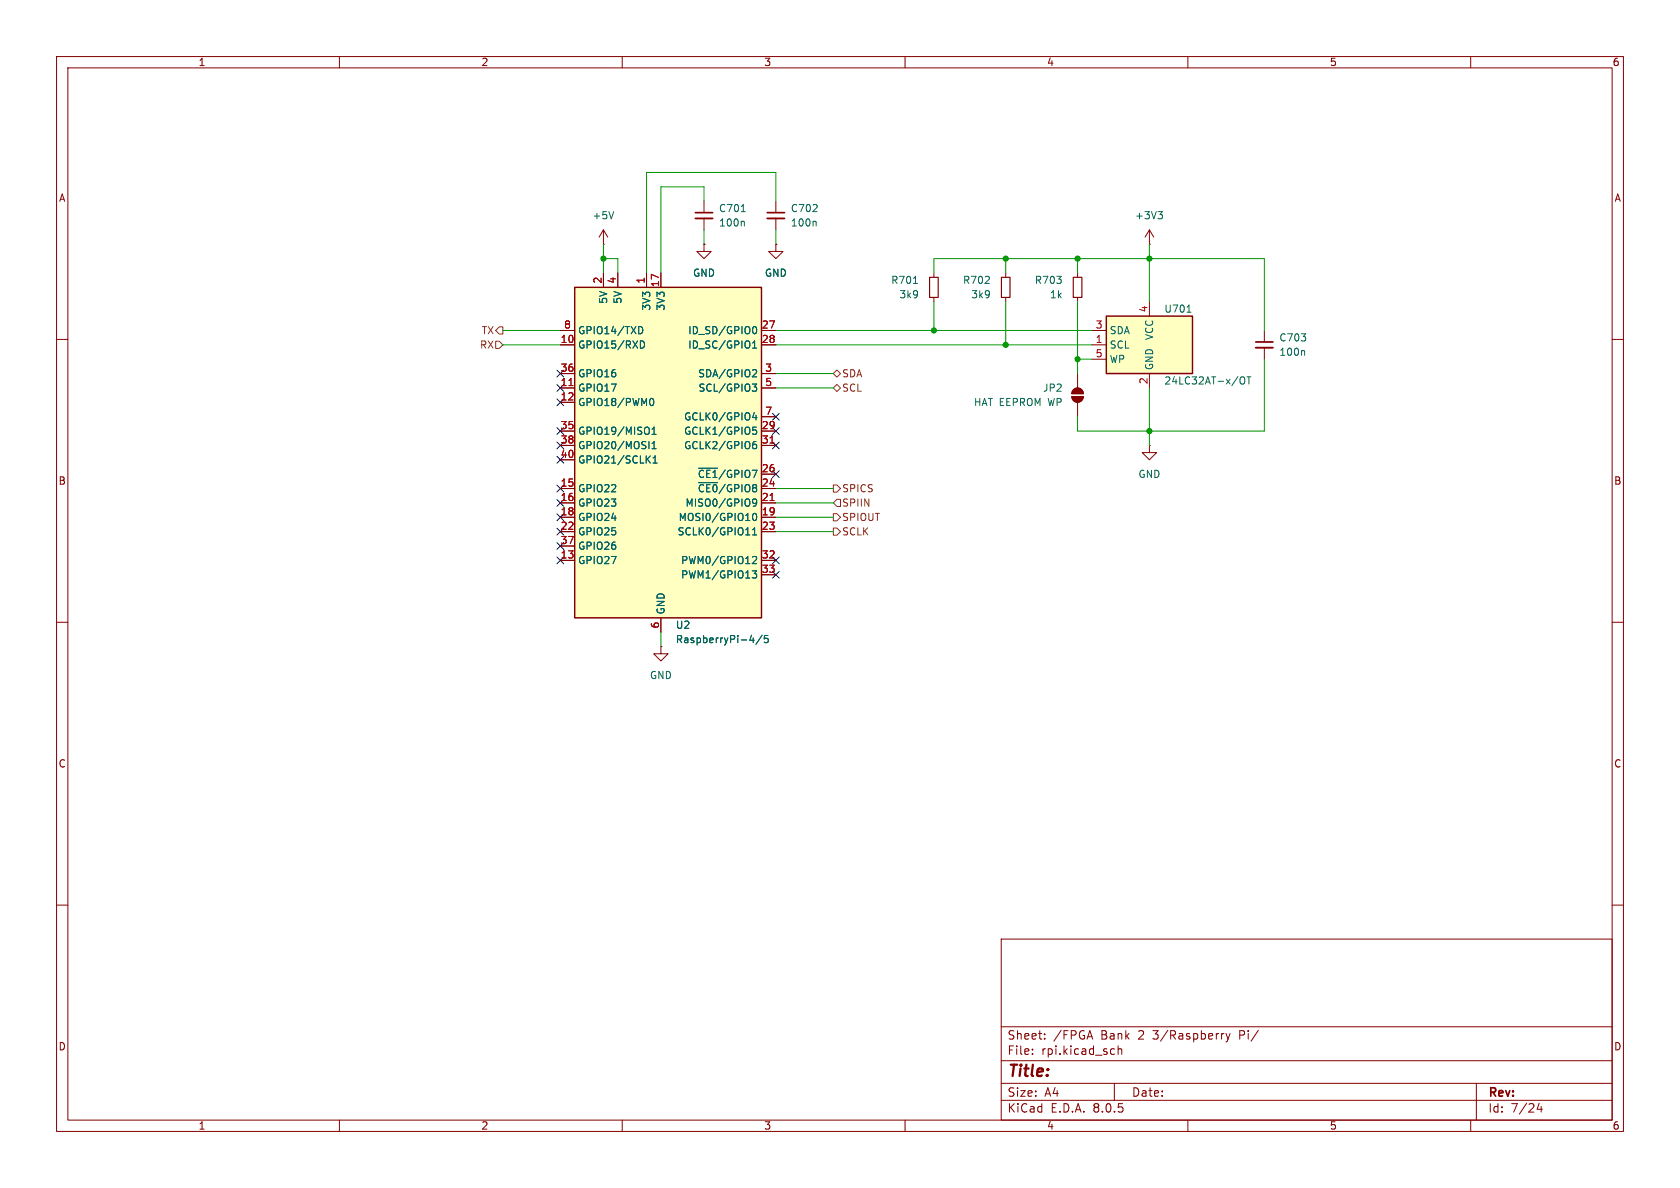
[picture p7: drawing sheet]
(kicad_sch
 (version 20231120)
 (generator "eeschema")
 (generator_version "8.0")
 (paper "A4")
 (lib_symbols
  (symbol "Device:C_Small"
   (pin_numbers hide)
   (pin_names
    (offset 0.254) hide) (exclude_from_sim no) (in_bom yes) (on_board yes)
   (property "Reference" "C" (at 0.254 1.778 0) (effects (font (size 1.27 1.27)) (justify left)))
   (property "Value" "C_Small" (at 0.254 -2.032 0) (effects (font (size 1.27 1.27)) (justify left)))
   (property "Footprint" "" (at 0 0 0) (effects (font (size 1.27 1.27)) (hide yes)))
   (property "Datasheet" "~" (at 0 0 0) (effects (font (size 1.27 1.27)) (hide yes)))
   (property "Description" "Unpolarized capacitor, small symbol" (at 0 0 0) (effects (font (size 1.27 1.27)) (hide yes)))
   (symbol "C_Small_0_1"
    (polyline (pts (xy -1.524 -0.508) (xy 1.524 -0.508)) (stroke (width 0.3302) (type default)) (fill (type none)))
    (polyline (pts (xy -1.524 0.508) (xy 1.524 0.508)) (stroke (width 0.3048) (type default)) (fill (type none))))
   (symbol "C_Small_1_1"
    (pin passive line (at 0 2.54 270) (length 2.032) (name "~" (effects (font (size 1.27 1.27)))) (number "1" (effects (font (size 1.27 1.27)))))
    (pin passive line (at 0 -2.54 90) (length 2.032) (name "~" (effects (font (size 1.27 1.27)))) (number "2" (effects (font (size 1.27 1.27)))))))
  (symbol "Device:R_Small"
   (pin_numbers hide)
   (pin_names
    (offset 0.254) hide) (exclude_from_sim no) (in_bom yes) (on_board yes)
   (property "Reference" "R" (at 0.762 0.508 0) (effects (font (size 1.27 1.27)) (justify left)))
   (property "Value" "R_Small" (at 0.762 -1.016 0) (effects (font (size 1.27 1.27)) (justify left)))
   (property "Footprint" "" (at 0 0 0) (effects (font (size 1.27 1.27)) (hide yes)))
   (property "Datasheet" "~" (at 0 0 0) (effects (font (size 1.27 1.27)) (hide yes)))
   (property "Description" "Resistor, small symbol" (at 0 0 0) (effects (font (size 1.27 1.27)) (hide yes)))
   (symbol "R_Small_0_1"
    (rectangle (start -0.762 1.778) (end 0.762 -1.778) (stroke (width 0.2032) (type default)) (fill (type none))))
   (symbol "R_Small_1_1"
    (pin passive line (at 0 2.54 270) (length 0.762) (name "~" (effects (font (size 1.27 1.27)))) (number "1" (effects (font (size 1.27 1.27)))))
    (pin passive line (at 0 -2.54 90) (length 0.762) (name "~" (effects (font (size 1.27 1.27)))) (number "2" (effects (font (size 1.27 1.27)))))))
  (symbol "Jumper:SolderJumper_2_Open"
   (pin_numbers hide)
   (pin_names
    (offset 0) hide) (exclude_from_sim yes) (in_bom no) (on_board yes)
   (property "Reference" "JP" (at 0 2.032 0) (effects (font (size 1.27 1.27))))
   (property "Value" "SolderJumper_2_Open" (at 0 -2.54 0) (effects (font (size 1.27 1.27))))
   (property "Footprint" "" (at 0 0 0) (effects (font (size 1.27 1.27)) (hide yes)))
   (property "Datasheet" "~" (at 0 0 0) (effects (font (size 1.27 1.27)) (hide yes)))
   (property "Description" "Solder Jumper, 2-pole, open" (at 0 0 0) (effects (font (size 1.27 1.27)) (hide yes)))
   (symbol "SolderJumper_2_Open_0_1"
    (arc (start -0.254 1.016) (mid -1.2656 0) (end -0.254 -1.016) (stroke (width 0) (type default)) (fill (type none)))
    (arc (start -0.254 1.016) (mid -1.2656 0) (end -0.254 -1.016) (stroke (width 0) (type default)) (fill (type outline)))
    (polyline (pts (xy -0.254 1.016) (xy -0.254 -1.016)) (stroke (width 0) (type default)) (fill (type none)))
    (polyline (pts (xy 0.254 1.016) (xy 0.254 -1.016)) (stroke (width 0) (type default)) (fill (type none)))
    (arc (start 0.254 -1.016) (mid 1.2656 0) (end 0.254 1.016) (stroke (width 0) (type default)) (fill (type none)))
    (arc (start 0.254 -1.016) (mid 1.2656 0) (end 0.254 1.016) (stroke (width 0) (type default)) (fill (type outline))))
   (symbol "SolderJumper_2_Open_1_1"
    (pin passive line (at -3.81 0 0) (length 2.54) (name "A" (effects (font (size 1.27 1.27)))) (number "1" (effects (font (size 1.27 1.27)))))
    (pin passive line (at 3.81 0 180) (length 2.54) (name "B" (effects (font (size 1.27 1.27)))) (number "2" (effects (font (size 1.27 1.27)))))))
  (symbol "power:+3V3"
   (power)
   (pin_numbers hide)
   (pin_names
    (offset 0) hide) (exclude_from_sim no) (in_bom yes) (on_board yes)
   (property "Reference" "#PWR" (at 0 -3.81 0) (effects (font (size 1.27 1.27)) (hide yes)))
   (property "Value" "+3V3" (at 0 3.556 0) (effects (font (size 1.27 1.27))))
   (property "Footprint" "" (at 0 0 0) (effects (font (size 1.27 1.27)) (hide yes)))
   (property "Datasheet" "" (at 0 0 0) (effects (font (size 1.27 1.27)) (hide yes)))
   (property "Description" "Power symbol creates a global label with name \"+3V3\"" (at 0 0 0) (effects (font (size 1.27 1.27)) (hide yes)))
   (symbol "+3V3_0_1"
    (polyline (pts (xy -0.762 1.27) (xy 0 2.54)) (stroke (width 0) (type default)) (fill (type none)))
    (polyline (pts (xy 0 0) (xy 0 2.54)) (stroke (width 0) (type default)) (fill (type none)))
    (polyline (pts (xy 0 2.54) (xy 0.762 1.27)) (stroke (width 0) (type default)) (fill (type none))))
   (symbol "+3V3_1_1"
    (pin power_in line (at 0 0 90) (length 0) (name "~" (effects (font (size 1.27 1.27)))) (number "1" (effects (font (size 1.27 1.27)))))))
  (symbol "power:+5V"
   (power)
   (pin_numbers hide)
   (pin_names
    (offset 0) hide) (exclude_from_sim no) (in_bom yes) (on_board yes)
   (property "Reference" "#PWR" (at 0 -3.81 0) (effects (font (size 1.27 1.27)) (hide yes)))
   (property "Value" "+5V" (at 0 3.556 0) (effects (font (size 1.27 1.27))))
   (property "Footprint" "" (at 0 0 0) (effects (font (size 1.27 1.27)) (hide yes)))
   (property "Datasheet" "" (at 0 0 0) (effects (font (size 1.27 1.27)) (hide yes)))
   (property "Description" "Power symbol creates a global label with name \"+5V\"" (at 0 0 0) (effects (font (size 1.27 1.27)) (hide yes)))
   (symbol "+5V_0_1"
    (polyline (pts (xy -0.762 1.27) (xy 0 2.54)) (stroke (width 0) (type default)) (fill (type none)))
    (polyline (pts (xy 0 0) (xy 0 2.54)) (stroke (width 0) (type default)) (fill (type none)))
    (polyline (pts (xy 0 2.54) (xy 0.762 1.27)) (stroke (width 0) (type default)) (fill (type none))))
   (symbol "+5V_1_1"
    (pin power_in line (at 0 0 90) (length 0) (name "~" (effects (font (size 1.27 1.27)))) (number "1" (effects (font (size 1.27 1.27)))))))
  (symbol "power:GND"
   (power)
   (pin_numbers hide)
   (pin_names
    (offset 0) hide) (exclude_from_sim no) (in_bom yes) (on_board yes)
   (property "Reference" "#PWR" (at 0 -6.35 0) (effects (font (size 1.27 1.27)) (hide yes)))
   (property "Value" "GND" (at 0 -3.81 0) (effects (font (size 1.27 1.27))))
   (property "Footprint" "" (at 0 0 0) (effects (font (size 1.27 1.27)) (hide yes)))
   (property "Datasheet" "" (at 0 0 0) (effects (font (size 1.27 1.27)) (hide yes)))
   (property "Description" "Power symbol creates a global label with name \"GND\" , ground" (at 0 0 0) (effects (font (size 1.27 1.27)) (hide yes)))
   (symbol "GND_0_1"
    (polyline (pts (xy 0 0) (xy 0 -1.27) (xy 1.27 -1.27) (xy 0 -2.54) (xy -1.27 -1.27) (xy 0 -1.27)) (stroke (width 0) (type default)) (fill (type none))))
   (symbol "GND_1_1"
    (pin power_in line (at 0 0 270) (length 0) (name "~" (effects (font (size 1.27 1.27)))) (number "1" (effects (font (size 1.27 1.27)))))))
  (symbol "stmbl-fpga-master:24LC32AT-x/OT" (exclude_from_sim no) (in_bom yes) (on_board yes)
   (property "Reference" "U" (at -6.35 6.35 0) (effects (font (size 1.27 1.27))))
   (property "Value" "24LC32AT-x/OT" (at 1.27 6.35 0) (effects (font (size 1.27 1.27)) (justify left)))
   (property "Footprint" "Package_TO_SOT_SMD:SOT-23-5" (at 0 0 0) (effects (font (size 1.27 1.27)) (hide yes)))
   (property "Datasheet" "http://ww1.microchip.com/downloads/en/DeviceDoc/21703d.pdf" (at 0 0 0) (effects (font (size 1.27 1.27)) (hide yes)))
   (property "Description" "I2C Serial EEPROM, 32Kb, SOT-23-5" (at 0 0 0) (effects (font (size 1.27 1.27)) (hide yes)))
   (symbol "24LC32AT-x/OT_1_1"
    (rectangle (start -7.62 5.08) (end 7.62 -5.08) (stroke (width 0.254) (type default)) (fill (type background)))
    (pin input line (at 10.16 0 180) (length 2.54) (name "SCL" (effects (font (size 1.27 1.27)))) (number "1" (effects (font (size 1.27 1.27)))))
    (pin power_in line (at 0 -7.62 90) (length 2.54) (name "GND" (effects (font (size 1.27 1.27)))) (number "2" (effects (font (size 1.27 1.27)))))
    (pin bidirectional line (at 10.16 2.54 180) (length 2.54) (name "SDA" (effects (font (size 1.27 1.27)))) (number "3" (effects (font (size 1.27 1.27)))))
    (pin power_in line (at 0 7.62 270) (length 2.54) (name "VCC" (effects (font (size 1.27 1.27)))) (number "4" (effects (font (size 1.27 1.27)))))
    (pin input line (at 10.16 -2.54 180) (length 2.54) (name "WP" (effects (font (size 1.27 1.27)))) (number "5" (effects (font (size 1.27 1.27)))))))
  (symbol "stmbl-fpga-master:RaspberryPi-5" (exclude_from_sim no) (in_bom yes) (on_board yes)
   (property "Reference" "U" (at -15.24 31.75 0) (effects (font (size 1.27 1.27)) (justify left)))
   (property "Value" "RaspberryPi-5" (at 2.54 -29.21 0) (effects (font (size 1.27 1.27)) (justify left)))
   (property "Footprint" "stmbl-fpga-master:Raspberry_Pi_5_Socketed_THT_FaceDown_MountingHoles" (at 0 -40.64 0) (effects (font (size 1.27 1.27)) (hide yes)))
   (property "Datasheet" "" (at 2.54 0 0) (effects (font (size 1.27 1.27)) (hide yes)))
   (property "Description" "" (at 0 0 0) (effects (font (size 1.27 1.27)) (hide yes)))
   (symbol "RaspberryPi-5_0_1"
    (rectangle (start -15.24 30.48) (end 17.78 -27.94) (stroke (width 0.254) (type solid)) (fill (type background))))
   (symbol "RaspberryPi-5_1_1"
    (pin power_in line (at -2.54 33.02 270) (length 2.54) (name "3V3" (effects (font (size 1.27 1.27)))) (number "1" (effects (font (size 1.27 1.27)))))
    (pin bidirectional line (at -17.78 20.32 0) (length 2.54) (name "GPIO15/RXD" (effects (font (size 1.27 1.27)))) (number "10" (effects (font (size 1.27 1.27)))))
    (pin bidirectional line (at -17.78 12.7 0) (length 2.54) (name "GPIO17" (effects (font (size 1.27 1.27)))) (number "11" (effects (font (size 1.27 1.27)))))
    (pin bidirectional line (at -17.78 10.16 0) (length 2.54) (name "GPIO18/PWM0" (effects (font (size 1.27 1.27)))) (number "12" (effects (font (size 1.27 1.27)))))
    (pin bidirectional line (at -17.78 -17.78 0) (length 2.54) (name "GPIO27" (effects (font (size 1.27 1.27)))) (number "13" (effects (font (size 1.27 1.27)))))
    (pin passive line (at 0 -30.48 90) (length 2.54) hide (name "GND" (effects (font (size 1.27 1.27)))) (number "14" (effects (font (size 1.27 1.27)))))
    (pin bidirectional line (at -17.78 -5.08 0) (length 2.54) (name "GPIO22" (effects (font (size 1.27 1.27)))) (number "15" (effects (font (size 1.27 1.27)))))
    (pin bidirectional line (at -17.78 -7.62 0) (length 2.54) (name "GPIO23" (effects (font (size 1.27 1.27)))) (number "16" (effects (font (size 1.27 1.27)))))
    (pin power_in line (at 0 33.02 270) (length 2.54) (name "3V3" (effects (font (size 1.27 1.27)))) (number "17" (effects (font (size 1.27 1.27)))))
    (pin bidirectional line (at -17.78 -10.16 0) (length 2.54) (name "GPIO24" (effects (font (size 1.27 1.27)))) (number "18" (effects (font (size 1.27 1.27)))))
    (pin bidirectional line (at 20.32 -10.16 180) (length 2.54) (name "MOSI0/GPIO10" (effects (font (size 1.27 1.27)))) (number "19" (effects (font (size 1.27 1.27)))))
    (pin power_in line (at -10.16 33.02 270) (length 2.54) (name "5V" (effects (font (size 1.27 1.27)))) (number "2" (effects (font (size 1.27 1.27)))))
    (pin passive line (at 0 -30.48 90) (length 2.54) hide (name "GND" (effects (font (size 1.27 1.27)))) (number "20" (effects (font (size 1.27 1.27)))))
    (pin bidirectional line (at 20.32 -7.62 180) (length 2.54) (name "MISO0/GPIO9" (effects (font (size 1.27 1.27)))) (number "21" (effects (font (size 1.27 1.27)))))
    (pin bidirectional line (at -17.78 -12.7 0) (length 2.54) (name "GPIO25" (effects (font (size 1.27 1.27)))) (number "22" (effects (font (size 1.27 1.27)))))
    (pin bidirectional line (at 20.32 -12.7 180) (length 2.54) (name "SCLK0/GPIO11" (effects (font (size 1.27 1.27)))) (number "23" (effects (font (size 1.27 1.27)))))
    (pin bidirectional line (at 20.32 -5.08 180) (length 2.54) (name "~{CE0}/GPIO8" (effects (font (size 1.27 1.27)))) (number "24" (effects (font (size 1.27 1.27)))))
    (pin passive line (at 0 -30.48 90) (length 2.54) hide (name "GND" (effects (font (size 1.27 1.27)))) (number "25" (effects (font (size 1.27 1.27)))))
    (pin bidirectional line (at 20.32 -2.54 180) (length 2.54) (name "~{CE1}/GPIO7" (effects (font (size 1.27 1.27)))) (number "26" (effects (font (size 1.27 1.27)))))
    (pin bidirectional line (at 20.32 22.86 180) (length 2.54) (name "ID_SD/GPIO0" (effects (font (size 1.27 1.27)))) (number "27" (effects (font (size 1.27 1.27)))))
    (pin bidirectional line (at 20.32 20.32 180) (length 2.54) (name "ID_SC/GPIO1" (effects (font (size 1.27 1.27)))) (number "28" (effects (font (size 1.27 1.27)))))
    (pin bidirectional line (at 20.32 5.08 180) (length 2.54) (name "GCLK1/GPIO5" (effects (font (size 1.27 1.27)))) (number "29" (effects (font (size 1.27 1.27)))))
    (pin bidirectional line (at 20.32 15.24 180) (length 2.54) (name "SDA/GPIO2" (effects (font (size 1.27 1.27)))) (number "3" (effects (font (size 1.27 1.27)))))
    (pin passive line (at 0 -30.48 90) (length 2.54) hide (name "GND" (effects (font (size 1.27 1.27)))) (number "30" (effects (font (size 1.27 1.27)))))
    (pin bidirectional line (at 20.32 2.54 180) (length 2.54) (name "GCLK2/GPIO6" (effects (font (size 1.27 1.27)))) (number "31" (effects (font (size 1.27 1.27)))))
    (pin bidirectional line (at 20.32 -17.78 180) (length 2.54) (name "PWM0/GPIO12" (effects (font (size 1.27 1.27)))) (number "32" (effects (font (size 1.27 1.27)))))
    (pin bidirectional line (at 20.32 -20.32 180) (length 2.54) (name "PWM1/GPIO13" (effects (font (size 1.27 1.27)))) (number "33" (effects (font (size 1.27 1.27)))))
    (pin passive line (at 0 -30.48 90) (length 2.54) hide (name "GND" (effects (font (size 1.27 1.27)))) (number "34" (effects (font (size 1.27 1.27)))))
    (pin bidirectional line (at -17.78 5.08 0) (length 2.54) (name "GPIO19/MISO1" (effects (font (size 1.27 1.27)))) (number "35" (effects (font (size 1.27 1.27)))))
    (pin bidirectional line (at -17.78 15.24 0) (length 2.54) (name "GPIO16" (effects (font (size 1.27 1.27)))) (number "36" (effects (font (size 1.27 1.27)))))
    (pin bidirectional line (at -17.78 -15.24 0) (length 2.54) (name "GPIO26" (effects (font (size 1.27 1.27)))) (number "37" (effects (font (size 1.27 1.27)))))
    (pin bidirectional line (at -17.78 2.54 0) (length 2.54) (name "GPIO20/MOSI1" (effects (font (size 1.27 1.27)))) (number "38" (effects (font (size 1.27 1.27)))))
    (pin passive line (at 0 -30.48 90) (length 2.54) hide (name "GND" (effects (font (size 1.27 1.27)))) (number "39" (effects (font (size 1.27 1.27)))))
    (pin power_in line (at -7.62 33.02 270) (length 2.54) (name "5V" (effects (font (size 1.27 1.27)))) (number "4" (effects (font (size 1.27 1.27)))))
    (pin bidirectional line (at -17.78 0 0) (length 2.54) (name "GPIO21/SCLK1" (effects (font (size 1.27 1.27)))) (number "40" (effects (font (size 1.27 1.27)))))
    (pin bidirectional line (at 20.32 12.7 180) (length 2.54) (name "SCL/GPIO3" (effects (font (size 1.27 1.27)))) (number "5" (effects (font (size 1.27 1.27)))))
    (pin power_in line (at 0 -30.48 90) (length 2.54) (name "GND" (effects (font (size 1.27 1.27)))) (number "6" (effects (font (size 1.27 1.27)))))
    (pin bidirectional line (at 20.32 7.62 180) (length 2.54) (name "GCLK0/GPIO4" (effects (font (size 1.27 1.27)))) (number "7" (effects (font (size 1.27 1.27)))))
    (pin bidirectional line (at -17.78 22.86 0) (length 2.54) (name "GPIO14/TXD" (effects (font (size 1.27 1.27)))) (number "8" (effects (font (size 1.27 1.27)))))
    (pin passive line (at 0 -30.48 90) (length 2.54) hide (name "GND" (effects (font (size 1.27 1.27)))) (number "9" (effects (font (size 1.27 1.27))))))))
 (junction
  (at 165.1 58.42)
  (diameter 0)
  (color 0 0 0 0))
 (junction
  (at 190.5 63.5)
  (diameter 0)
  (color 0 0 0 0))
 (junction
  (at 177.8 45.72)
  (diameter 0)
  (color 0 0 0 0))
 (junction
  (at 190.5 45.72)
  (diameter 0)
  (color 0 0 0 0))
 (junction
  (at 106.68 45.72)
  (diameter 0)
  (color 0 0 0 0))
 (junction
  (at 177.8 60.96)
  (diameter 0)
  (color 0 0 0 0))
 (junction
  (at 203.2 76.2)
  (diameter 0)
  (color 0 0 0 0))
 (junction
  (at 203.2 45.72)
  (diameter 0)
  (color 0 0 0 0))
 (no_connect
  (at 99.06 71.12))
 (no_connect
  (at 99.06 81.28))
 (no_connect
  (at 99.06 66.04))
 (no_connect
  (at 99.06 99.06))
 (no_connect
  (at 137.16 101.6))
 (no_connect
  (at 137.16 99.06))
 (no_connect
  (at 99.06 68.58))
 (no_connect
  (at 99.06 76.2))
 (no_connect
  (at 99.06 91.44))
 (no_connect
  (at 99.06 86.36))
 (no_connect
  (at 99.06 93.98))
 (no_connect
  (at 99.06 78.74))
 (no_connect
  (at 137.16 78.74))
 (no_connect
  (at 99.06 96.52))
 (no_connect
  (at 137.16 83.82))
 (no_connect
  (at 137.16 76.2))
 (no_connect
  (at 99.06 88.9))
 (no_connect
  (at 137.16 73.66))
 (wire
  (pts (xy 203.2 76.2) (xy 203.2 78.74))
  (stroke (width 0) (type default)))
 (wire
  (pts (xy 137.16 58.42) (xy 165.1 58.42))
  (stroke (width 0) (type default)))
 (wire
  (pts (xy 88.9 60.96) (xy 99.06 60.96))
  (stroke (width 0) (type default)))
 (wire
  (pts (xy 177.8 48.26) (xy 177.8 45.72))
  (stroke (width 0) (type default)))
 (wire
  (pts (xy 106.68 43.18) (xy 106.68 45.72))
  (stroke (width 0) (type default)))
 (wire
  (pts (xy 223.52 63.5) (xy 223.52 76.2))
  (stroke (width 0) (type default)))
 (wire
  (pts (xy 116.84 111.76) (xy 116.84 114.3))
  (stroke (width 0) (type default)))
 (wire
  (pts (xy 137.16 66.04) (xy 147.32 66.04))
  (stroke (width 0) (type default)))
 (wire
  (pts (xy 203.2 45.72) (xy 203.2 53.34))
  (stroke (width 0) (type default)))
 (wire
  (pts (xy 109.22 48.26) (xy 109.22 45.72))
  (stroke (width 0) (type default)))
 (wire
  (pts (xy 177.8 45.72) (xy 190.5 45.72))
  (stroke (width 0) (type default)))
 (wire
  (pts (xy 88.9 58.42) (xy 99.06 58.42))
  (stroke (width 0) (type default)))
 (wire
  (pts (xy 137.16 93.98) (xy 147.32 93.98))
  (stroke (width 0) (type default)))
 (wire
  (pts (xy 203.2 68.58) (xy 203.2 76.2))
  (stroke (width 0) (type default)))
 (wire
  (pts (xy 177.8 53.34) (xy 177.8 60.96))
  (stroke (width 0) (type default)))
 (wire
  (pts (xy 165.1 58.42) (xy 193.04 58.42))
  (stroke (width 0) (type default)))
 (wire
  (pts (xy 190.5 63.5) (xy 190.5 66.04))
  (stroke (width 0) (type default)))
 (wire
  (pts (xy 165.1 45.72) (xy 177.8 45.72))
  (stroke (width 0) (type default)))
 (wire
  (pts (xy 114.3 30.48) (xy 137.16 30.48))
  (stroke (width 0) (type default)))
 (wire
  (pts (xy 137.16 88.9) (xy 147.32 88.9))
  (stroke (width 0) (type default)))
 (wire
  (pts (xy 203.2 76.2) (xy 223.52 76.2))
  (stroke (width 0) (type default)))
 (wire
  (pts (xy 165.1 53.34) (xy 165.1 58.42))
  (stroke (width 0) (type default)))
 (wire
  (pts (xy 116.84 48.26) (xy 116.84 33.02))
  (stroke (width 0) (type default)))
 (wire
  (pts (xy 190.5 48.26) (xy 190.5 45.72))
  (stroke (width 0) (type default)))
 (wire
  (pts (xy 223.52 45.72) (xy 203.2 45.72))
  (stroke (width 0) (type default)))
 (wire
  (pts (xy 106.68 45.72) (xy 106.68 48.26))
  (stroke (width 0) (type default)))
 (wire
  (pts (xy 177.8 60.96) (xy 193.04 60.96))
  (stroke (width 0) (type default)))
 (wire
  (pts (xy 109.22 45.72) (xy 106.68 45.72))
  (stroke (width 0) (type default)))
 (wire
  (pts (xy 190.5 76.2) (xy 203.2 76.2))
  (stroke (width 0) (type default)))
 (wire
  (pts (xy 203.2 43.18) (xy 203.2 45.72))
  (stroke (width 0) (type default)))
 (wire
  (pts (xy 190.5 63.5) (xy 193.04 63.5))
  (stroke (width 0) (type default)))
 (wire
  (pts (xy 223.52 58.42) (xy 223.52 45.72))
  (stroke (width 0) (type default)))
 (wire
  (pts (xy 165.1 48.26) (xy 165.1 45.72))
  (stroke (width 0) (type default)))
 (wire
  (pts (xy 114.3 48.26) (xy 114.3 30.48))
  (stroke (width 0) (type default)))
 (wire
  (pts (xy 124.46 40.64) (xy 124.46 43.18))
  (stroke (width 0) (type default)))
 (wire
  (pts (xy 137.16 91.44) (xy 147.32 91.44))
  (stroke (width 0) (type default)))
 (wire
  (pts (xy 190.5 53.34) (xy 190.5 63.5))
  (stroke (width 0) (type default)))
 (wire
  (pts (xy 137.16 86.36) (xy 147.32 86.36))
  (stroke (width 0) (type default)))
 (wire
  (pts (xy 137.16 40.64) (xy 137.16 43.18))
  (stroke (width 0) (type default)))
 (wire
  (pts (xy 137.16 60.96) (xy 177.8 60.96))
  (stroke (width 0) (type default)))
 (wire
  (pts (xy 137.16 30.48) (xy 137.16 35.56))
  (stroke (width 0) (type default)))
 (wire
  (pts (xy 190.5 45.72) (xy 203.2 45.72))
  (stroke (width 0) (type default)))
 (wire
  (pts (xy 137.16 68.58) (xy 147.32 68.58))
  (stroke (width 0) (type default)))
 (wire
  (pts (xy 116.84 33.02) (xy 124.46 33.02))
  (stroke (width 0) (type default)))
 (wire
  (pts (xy 190.5 73.66) (xy 190.5 76.2))
  (stroke (width 0) (type default)))
 (wire
  (pts (xy 124.46 33.02) (xy 124.46 35.56))
  (stroke (width 0) (type default)))
 (hierarchical_label "SDA"
  (shape bidirectional)
  (at 147.32 66.04 0)
  (fields_autoplaced yes)
  (effects (font (size 1.27 1.27)) (justify left)))
 (hierarchical_label "SCL"
  (shape bidirectional)
  (at 147.32 68.58 0)
  (fields_autoplaced yes)
  (effects (font (size 1.27 1.27)) (justify left)))
 (hierarchical_label "SPIOUT"
  (shape output)
  (at 147.32 91.44 0)
  (fields_autoplaced yes)
  (effects (font (size 1.27 1.27)) (justify left)))
 (hierarchical_label "SPICS"
  (shape output)
  (at 147.32 86.36 0)
  (fields_autoplaced yes)
  (effects (font (size 1.27 1.27)) (justify left)))
 (hierarchical_label "RX"
  (shape input)
  (at 88.9 60.96 180)
  (fields_autoplaced yes)
  (effects (font (size 1.27 1.27)) (justify right)))
 (hierarchical_label "TX"
  (shape output)
  (at 88.9 58.42 180)
  (fields_autoplaced yes)
  (effects (font (size 1.27 1.27)) (justify right)))
 (hierarchical_label "SPIIN"
  (shape input)
  (at 147.32 88.9 0)
  (fields_autoplaced yes)
  (effects (font (size 1.27 1.27)) (justify left)))
 (hierarchical_label "SCLK"
  (shape output)
  (at 147.32 93.98 0)
  (fields_autoplaced yes)
  (effects (font (size 1.27 1.27)) (justify left)))
 (symbol
  (lib_id "Device:R_Small")
  (at 177.8 50.8 0)
  (unit 1)
  (exclude_from_sim no)
  (in_bom yes)
  (on_board yes)
  (dnp no)
  (property "Reference" "R702" (at 175.26 49.5299 0) (effects (font (size 1.27 1.27)) (justify right)))
  (property "Value" "3k9" (at 175.26 52.0699 0) (effects (font (size 1.27 1.27)) (justify right)))
  (property "Footprint" "Resistor_SMD:R_0603_1608Metric" (at 177.8 50.8 0) (effects (font (size 1.27 1.27)) (hide yes)))
  (property "Datasheet" "~" (at 177.8 50.8 0) (effects (font (size 1.27 1.27)) (hide yes)))
  (property "Description" "Resistor, small symbol" (at 177.8 50.8 0) (effects (font (size 1.27 1.27)) (hide yes)))
  (pin "1")
  (pin "2"))
 (symbol
  (lib_id "stmbl-fpga-master:RaspberryPi-5")
  (at 116.84 81.28 0)
  (unit 1)
  (exclude_from_sim no)
  (in_bom yes)
  (on_board yes)
  (dnp no)
  (property "Reference" "U2" (at 119.38 110.49 0) (effects (font (size 1.27 1.27)) (justify left)))
  (property "Value" "RaspberryPi-4/5" (at 119.38 113.03 0) (effects (font (size 1.27 1.27)) (justify left)))
  (property "Footprint" "stmbl-fpga-master:Raspberry_Pi_5_Socketed_THT_FaceDown_MountingHoles" (at 116.84 121.92 0) (effects (font (size 1.27 1.27)) (hide yes)))
  (property "Datasheet" "" (at 119.38 81.28 0) (effects (font (size 1.27 1.27)) (hide yes)))
  (property "Description" "" (at 116.84 81.28 0) (effects (font (size 1.27 1.27)) (hide yes)))
  (pin "3")
  (pin "32")
  (pin "17")
  (pin "22")
  (pin "2")
  (pin "4")
  (pin "26")
  (pin "29")
  (pin "5")
  (pin "8")
  (pin "20")
  (pin "14")
  (pin "25")
  (pin "15")
  (pin "28")
  (pin "16")
  (pin "31")
  (pin "40")
  (pin "1")
  (pin "38")
  (pin "13")
  (pin "7")
  (pin "12")
  (pin "21")
  (pin "19")
  (pin "27")
  (pin "9")
  (pin "39")
  (pin "34")
  (pin "33")
  (pin "36")
  (pin "6")
  (pin "23")
  (pin "10")
  (pin "11")
  (pin "30")
  (pin "35")
  (pin "18")
  (pin "24")
  (pin "37"))
 (symbol
  (lib_id "power:+5V")
  (at 106.68 43.18 0)
  (unit 1)
  (exclude_from_sim no)
  (in_bom yes)
  (on_board yes)
  (dnp no)
  (fields_autoplaced yes)
  (property "Reference" "#PWR0701" (at 106.68 46.99 0) (effects (font (size 1.27 1.27)) (hide yes)))
  (property "Value" "+5V" (at 106.68 38.1 0) (effects (font (size 1.27 1.27))))
  (property "Footprint" "" (at 106.68 43.18 0) (effects (font (size 1.27 1.27)) (hide yes)))
  (property "Datasheet" "" (at 106.68 43.18 0) (effects (font (size 1.27 1.27)) (hide yes)))
  (property "Description" "Power symbol creates a global label with name \"+5V\"" (at 106.68 43.18 0) (effects (font (size 1.27 1.27)) (hide yes)))
  (pin "1"))
 (symbol
  (lib_id "power:GND")
  (at 124.46 43.18 0)
  (unit 1)
  (exclude_from_sim no)
  (in_bom yes)
  (on_board yes)
  (dnp no)
  (fields_autoplaced yes)
  (property "Reference" "#PWR0703" (at 124.46 49.53 0) (effects (font (size 1.27 1.27)) (hide yes)))
  (property "Value" "GND" (at 124.46 48.26 0) (effects (font (size 1.27 1.27))))
  (property "Footprint" "" (at 124.46 43.18 0) (effects (font (size 1.27 1.27)) (hide yes)))
  (property "Datasheet" "" (at 124.46 43.18 0) (effects (font (size 1.27 1.27)) (hide yes)))
  (property "Description" "Power symbol creates a global label with name \"GND\" , ground" (at 124.46 43.18 0) (effects (font (size 1.27 1.27)) (hide yes)))
  (pin "1"))
 (symbol
  (lib_id "Device:C_Small")
  (at 137.16 38.1 0)
  (unit 1)
  (exclude_from_sim no)
  (in_bom yes)
  (on_board yes)
  (dnp no)
  (fields_autoplaced yes)
  (property "Reference" "C702" (at 139.7 36.8362 0) (effects (font (size 1.27 1.27)) (justify left)))
  (property "Value" "100n" (at 139.7 39.3762 0) (effects (font (size 1.27 1.27)) (justify left)))
  (property "Footprint" "Capacitor_SMD:C_0603_1608Metric" (at 137.16 38.1 0) (effects (font (size 1.27 1.27)) (hide yes)))
  (property "Datasheet" "~" (at 137.16 38.1 0) (effects (font (size 1.27 1.27)) (hide yes)))
  (property "Description" "Unpolarized capacitor, small symbol" (at 137.16 38.1 0) (effects (font (size 1.27 1.27)) (hide yes)))
  (pin "2")
  (pin "1"))
 (symbol
  (lib_id "Device:C_Small")
  (at 124.46 38.1 0)
  (unit 1)
  (exclude_from_sim no)
  (in_bom yes)
  (on_board yes)
  (dnp no)
  (property "Reference" "C701" (at 127 36.8362 0) (effects (font (size 1.27 1.27)) (justify left)))
  (property "Value" "100n" (at 127 39.3762 0) (effects (font (size 1.27 1.27)) (justify left)))
  (property "Footprint" "Capacitor_SMD:C_0603_1608Metric" (at 124.46 38.1 0) (effects (font (size 1.27 1.27)) (hide yes)))
  (property "Datasheet" "~" (at 124.46 38.1 0) (effects (font (size 1.27 1.27)) (hide yes)))
  (property "Description" "Unpolarized capacitor, small symbol" (at 124.46 38.1 0) (effects (font (size 1.27 1.27)) (hide yes)))
  (pin "2")
  (pin "1"))
 (symbol
  (lib_id "Device:R_Small")
  (at 165.1 50.8 0)
  (unit 1)
  (exclude_from_sim no)
  (in_bom yes)
  (on_board yes)
  (dnp no)
  (property "Reference" "R701" (at 162.56 49.5299 0) (effects (font (size 1.27 1.27)) (justify right)))
  (property "Value" "3k9" (at 162.56 52.0699 0) (effects (font (size 1.27 1.27)) (justify right)))
  (property "Footprint" "Resistor_SMD:R_0603_1608Metric" (at 165.1 50.8 0) (effects (font (size 1.27 1.27)) (hide yes)))
  (property "Datasheet" "~" (at 165.1 50.8 0) (effects (font (size 1.27 1.27)) (hide yes)))
  (property "Description" "Resistor, small symbol" (at 165.1 50.8 0) (effects (font (size 1.27 1.27)) (hide yes)))
  (pin "1")
  (pin "2"))
 (symbol
  (lib_id "power:GND")
  (at 137.16 43.18 0)
  (unit 1)
  (exclude_from_sim no)
  (in_bom yes)
  (on_board yes)
  (dnp no)
  (fields_autoplaced yes)
  (property "Reference" "#PWR0704" (at 137.16 49.53 0) (effects (font (size 1.27 1.27)) (hide yes)))
  (property "Value" "GND" (at 137.16 48.26 0) (effects (font (size 1.27 1.27))))
  (property "Footprint" "" (at 137.16 43.18 0) (effects (font (size 1.27 1.27)) (hide yes)))
  (property "Datasheet" "" (at 137.16 43.18 0) (effects (font (size 1.27 1.27)) (hide yes)))
  (property "Description" "Power symbol creates a global label with name \"GND\" , ground" (at 137.16 43.18 0) (effects (font (size 1.27 1.27)) (hide yes)))
  (pin "1"))
 (symbol
  (lib_id "stmbl-fpga-master:24LC32AT-x/OT")
  (at 203.2 60.96 0)
  (mirror y)
  (unit 1)
  (exclude_from_sim no)
  (in_bom yes)
  (on_board yes)
  (dnp no)
  (property "Reference" "U701" (at 205.74 54.61 0) (effects (font (size 1.27 1.27)) (justify right)))
  (property "Value" "24LC32AT-x/OT" (at 205.74 67.31 0) (effects (font (size 1.27 1.27)) (justify right)))
  (property "Footprint" "Package_TO_SOT_SMD:SOT-23-5" (at 203.2 60.96 0) (effects (font (size 1.27 1.27)) (hide yes)))
  (property "Datasheet" "http://ww1.microchip.com/downloads/en/DeviceDoc/21703d.pdf" (at 203.2 60.96 0) (effects (font (size 1.27 1.27)) (hide yes)))
  (property "Description" "I2C Serial EEPROM, 32Kb, SOT-23-5" (at 203.2 60.96 0) (effects (font (size 1.27 1.27)) (hide yes)))
  (pin "5")
  (pin "3")
  (pin "1")
  (pin "2")
  (pin "4"))
 (symbol
  (lib_id "Device:R_Small")
  (at 190.5 50.8 0)
  (unit 1)
  (exclude_from_sim no)
  (in_bom yes)
  (on_board yes)
  (dnp no)
  (property "Reference" "R703" (at 187.96 49.5299 0) (effects (font (size 1.27 1.27)) (justify right)))
  (property "Value" "1k" (at 187.96 52.0699 0) (effects (font (size 1.27 1.27)) (justify right)))
  (property "Footprint" "Resistor_SMD:R_0603_1608Metric" (at 190.5 50.8 0) (effects (font (size 1.27 1.27)) (hide yes)))
  (property "Datasheet" "~" (at 190.5 50.8 0) (effects (font (size 1.27 1.27)) (hide yes)))
  (property "Description" "Resistor, small symbol" (at 190.5 50.8 0) (effects (font (size 1.27 1.27)) (hide yes)))
  (pin "1")
  (pin "2"))
 (symbol
  (lib_id "power:GND")
  (at 116.84 114.3 0)
  (unit 1)
  (exclude_from_sim no)
  (in_bom yes)
  (on_board yes)
  (dnp no)
  (fields_autoplaced yes)
  (property "Reference" "#PWR0702" (at 116.84 120.65 0) (effects (font (size 1.27 1.27)) (hide yes)))
  (property "Value" "GND" (at 116.84 119.38 0) (effects (font (size 1.27 1.27))))
  (property "Footprint" "" (at 116.84 114.3 0) (effects (font (size 1.27 1.27)) (hide yes)))
  (property "Datasheet" "" (at 116.84 114.3 0) (effects (font (size 1.27 1.27)) (hide yes)))
  (property "Description" "Power symbol creates a global label with name \"GND\" , ground" (at 116.84 114.3 0) (effects (font (size 1.27 1.27)) (hide yes)))
  (pin "1"))
 (symbol
  (lib_id "power:GND")
  (at 203.2 78.74 0)
  (unit 1)
  (exclude_from_sim no)
  (in_bom yes)
  (on_board yes)
  (dnp no)
  (fields_autoplaced yes)
  (property "Reference" "#PWR0706" (at 203.2 85.09 0) (effects (font (size 1.27 1.27)) (hide yes)))
  (property "Value" "GND" (at 203.2 83.82 0) (effects (font (size 1.27 1.27))))
  (property "Footprint" "" (at 203.2 78.74 0) (effects (font (size 1.27 1.27)) (hide yes)))
  (property "Datasheet" "" (at 203.2 78.74 0) (effects (font (size 1.27 1.27)) (hide yes)))
  (property "Description" "Power symbol creates a global label with name \"GND\" , ground" (at 203.2 78.74 0) (effects (font (size 1.27 1.27)) (hide yes)))
  (pin "1"))
 (symbol
  (lib_id "Device:C_Small")
  (at 223.52 60.96 0)
  (unit 1)
  (exclude_from_sim no)
  (in_bom yes)
  (on_board yes)
  (dnp no)
  (fields_autoplaced yes)
  (property "Reference" "C703" (at 226.06 59.6962 0) (effects (font (size 1.27 1.27)) (justify left)))
  (property "Value" "100n" (at 226.06 62.2362 0) (effects (font (size 1.27 1.27)) (justify left)))
  (property "Footprint" "Capacitor_SMD:C_0603_1608Metric" (at 223.52 60.96 0) (effects (font (size 1.27 1.27)) (hide yes)))
  (property "Datasheet" "~" (at 223.52 60.96 0) (effects (font (size 1.27 1.27)) (hide yes)))
  (property "Description" "Unpolarized capacitor, small symbol" (at 223.52 60.96 0) (effects (font (size 1.27 1.27)) (hide yes)))
  (pin "2")
  (pin "1"))
 (symbol
  (lib_id "Jumper:SolderJumper_2_Open")
  (at 190.5 69.85 270)
  (mirror x)
  (unit 1)
  (exclude_from_sim yes)
  (in_bom no)
  (on_board yes)
  (dnp no)
  (property "Reference" "JP2" (at 187.96 68.5799 90) (effects (font (size 1.27 1.27)) (justify right)))
  (property "Value" "HAT EEPROM WP" (at 187.96 71.1199 90) (effects (font (size 1.27 1.27)) (justify right)))
  (property "Footprint" "Jumper:SolderJumper-2_P1.3mm_Open_RoundedPad1.0x1.5mm" (at 190.5 69.85 0) (effects (font (size 1.27 1.27)) (hide yes)))
  (property "Datasheet" "~" (at 190.5 69.85 0) (effects (font (size 1.27 1.27)) (hide yes)))
  (property "Description" "Solder Jumper, 2-pole, open" (at 190.5 69.85 0) (effects (font (size 1.27 1.27)) (hide yes)))
  (pin "2")
  (pin "1"))
 (symbol
  (lib_id "power:+3V3")
  (at 203.2 43.18 0)
  (unit 1)
  (exclude_from_sim no)
  (in_bom yes)
  (on_board yes)
  (dnp no)
  (fields_autoplaced yes)
  (property "Reference" "#PWR0705" (at 203.2 46.99 0) (effects (font (size 1.27 1.27)) (hide yes)))
  (property "Value" "+3V3" (at 203.2 38.1 0) (effects (font (size 1.27 1.27))))
  (property "Footprint" "" (at 203.2 43.18 0) (effects (font (size 1.27 1.27)) (hide yes)))
  (property "Datasheet" "" (at 203.2 43.18 0) (effects (font (size 1.27 1.27)) (hide yes)))
  (property "Description" "Power symbol creates a global label with name \"+3V3\"" (at 203.2 43.18 0) (effects (font (size 1.27 1.27)) (hide yes)))
  (pin "1")))
